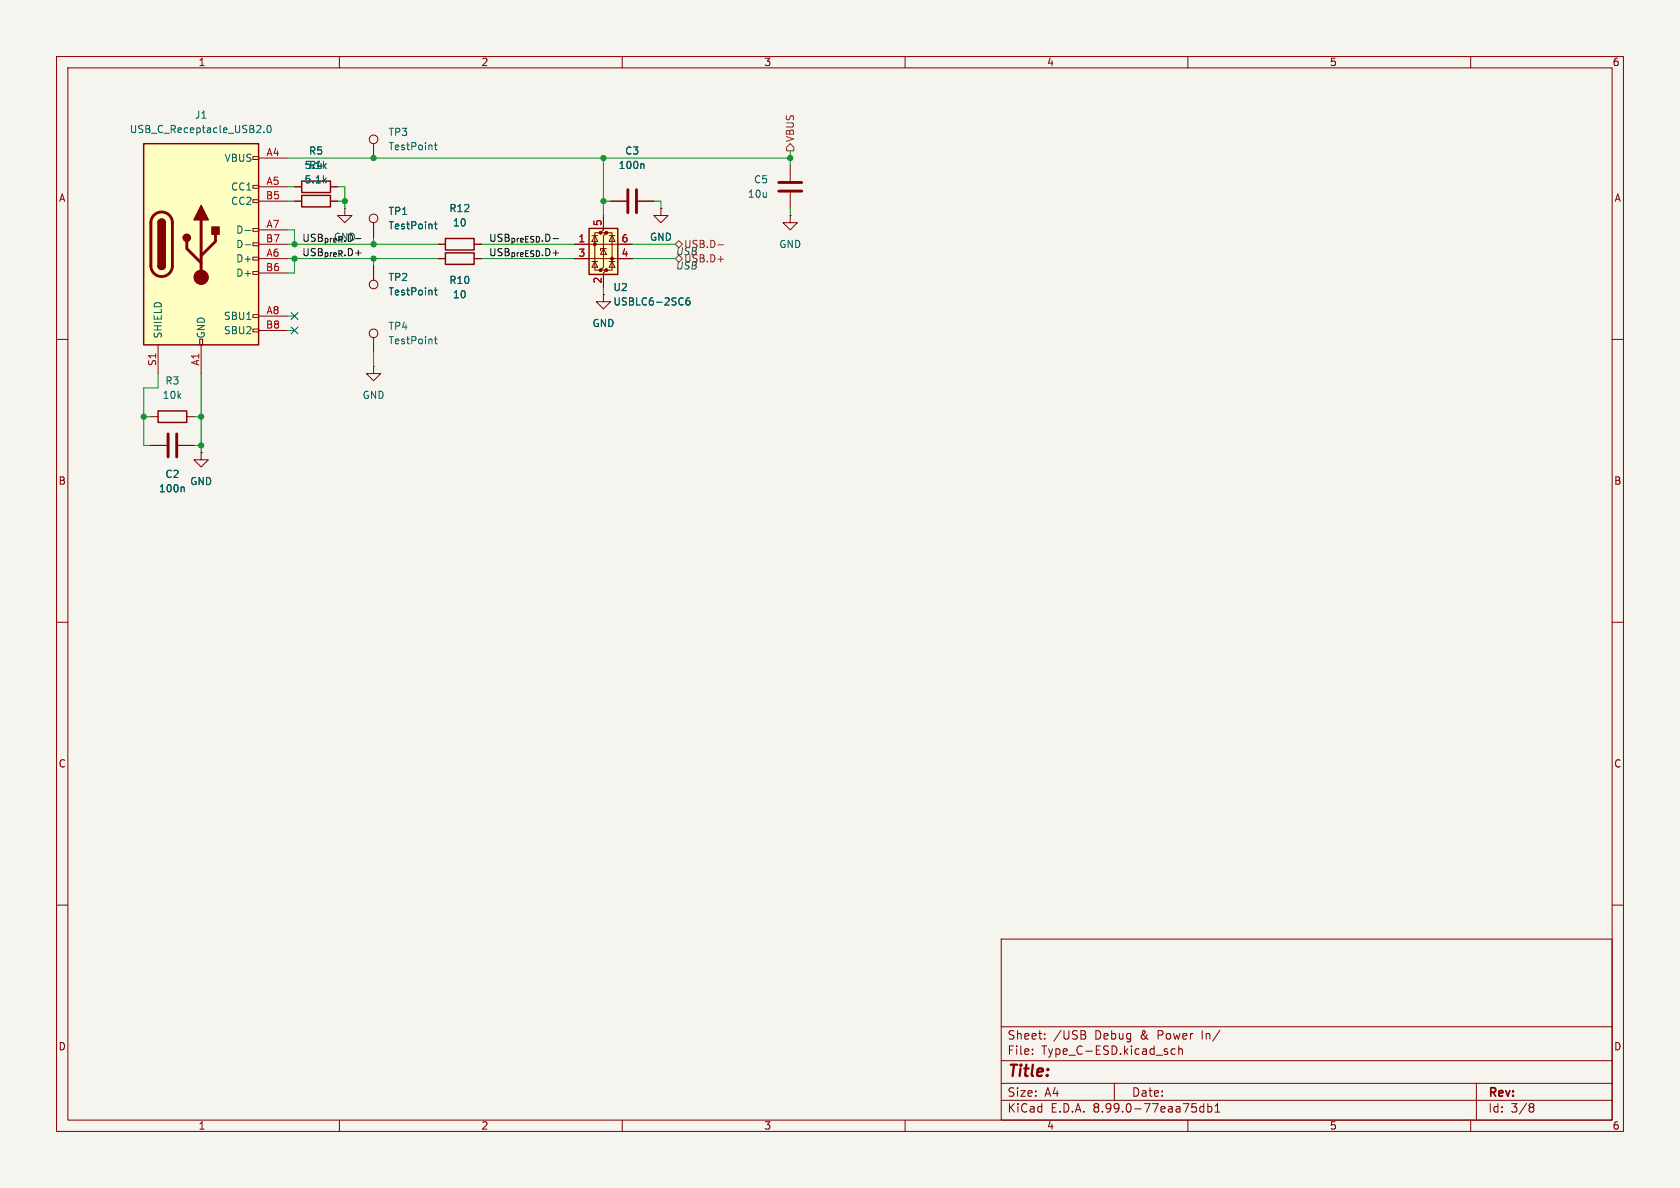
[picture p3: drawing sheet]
<svg xmlns="http://www.w3.org/2000/svg" width="297mm" height="210mm" viewBox="0 0 297 210" stroke-linecap="round" stroke-linejoin="round" font-family="sans-serif">
<path d="M0 0h297v210h-297z" fill="#f5f4ef" stroke="#f5f4ef" stroke-width=".18"/>
<g fill="none" stroke="#840000" stroke-width=".18">
<path d="M10 10h277v190h-277zM12 12h273v186h-273zM60 10v2M110 10v2M160 10v2M210 10v2M260 10v2M52.1 35.6h1.2M52.1 33h1.2M58.4 35.6h1.3M58.4 33h1.3M61 36.8v1.3h-1.3l1.3 1.3 1.2-1.3h-1.2"/>
<path d="M61 36.8h.1M66 25.4v2.5M139.7 38.1v1.3h-1.3l1.3 1.2 1.3-1.2h-1.3M139.7 38.1h.1M10 60h2M106.7 52.1v1.2h1.2l-1.2 1.3-1.3-1.3h1.3M106.7 52.1h.1M285 60h2M10 110h2M285 110h2M10 160h2M285 160h2"/>
<path d="M177 166h108v32h-108zM60 198v2M110 198v2M160 198v2M177 194.5h108M177 191.5h108M177 187.5h108M177 181.5h108M182.5 186.3v.1M182.5 185.5v.1M184.7 183.6v.1M184.7 182.8v.1"/>
<path d="M191.6 182.9a.4 .4 0 0 1 .4 .4 .4 .4 0 0 1-.3 .4M191.7 182.3l.2 .2-.2 .3M197 191.5v3M207.7 185.5l-.4-.1-.3 .3v.4l.2 .2h.5M208.4 185.5l.2-.1 .4 .1v.9M208.4 184.9v1.5M210 198v2M212.8 195.1v1.5M212.8 195.7l-.4-.1-.3 .3v.4l.1 .2h.6M213.5 195.7l.5-.1 .2 .3v.4l-.1 .2h-.6M213.5 195.1v1.5M214.8 195.5l.4-.4v1.5"/>
<path d="M214.8 196.6h.9M260 198v2M261 191.5v6.5M270.6 195.1h.3l.3 .3-.3 .3M270.6 195.7h.3M270.9 195.7l.2 .2 .1 .4-.3 .3h-.3"/>
<circle cx="66" cy="24.6" r=".76"/>
</g>
<path d="M53.3 34.5h5.1v2.1h-5.1zM53.3 32h5.1v2h-5.1z" fill="none" stroke="#840000" stroke-width=".25"/>
<path d="M76.8 25.6h.5M77 25.2v1.1l.3 .2" fill="none" stroke="#006464" stroke-width=".18"/>
<path d="M25.4 25.4h20.3v35.6h-20.3z" fill="#ffffc2"/>
<g fill="none" stroke="#840000" stroke-width=".18">
<path d="M44.7 35.3h1v.5h-1zM44.7 32.8h1v.5h-1zM44.7 27.7h1v.5h-1zM45.7 27.9h5.1M45.7 33h5.1M45.7 35.6h5.1M66 39.4v2.5M107.9 35.6h2.8M112.8 35.6h2.8M139.7 29.2v2.8M139.7 34v2.8M35.3 59.9h.5v1.1h-.5z"/>
<path d="M44.7 58.2h1v.5h-1zM44.7 55.6h1v.5h-1zM44.7 48h1v.5h-1zM44.7 45.5h1v.5h-1zM44.7 42.9h1v.5h-1zM44.7 40.4h1v.5h-1zM45.7 45.7h5.1M45.7 40.6h5.1M45.7 55.9h5.1M45.7 48.3h5.1M45.7 43.2h5.1M45.7 58.4h5.1"/>
<path d="M66 47v2.5M66 59.7v2.5M77.5 45.7h1.2M77.5 43.2h1.2M83.8 45.7h1.3M83.8 43.2h1.3M26.7 73.7h1.2M26.7 78.7h2.8M27.9 61v5M31.5 78.7h2.8M33 73.7h1.3M35.6 61v5"/>
<path d="M35.6 80v1.3h1.2l-1.2 1.3-1.3-1.3h1.3M35.6 80h.1"/>
<circle cx="66" cy="38.6" r=".76"/>
<circle cx="66" cy="58.9" r=".76"/>
<circle cx="66" cy="50.3" r=".76"/>
</g>
<path d="M25.4 25.4h20.3v35.6h-20.3zM27.9 39.4a.64 .64 0 0 1 .7-.7 .64 .64 0 0 1 .6 .7M27.9 47a.64 .64 0 0 0 .7 .6 .64 .64 0 0 0 .6-.6M78.7 42.2h5.1v2h-5.1zM78.7 44.7h5.1v2h-5.1zM27.9 72.6h5.1v2.1h-5.1z" fill="none" stroke="#840000" stroke-width=".25"/>
<path d="M27.2 38a1.9 1.9 0 0 1 2.1-.4 1.9 1.9 0 0 1 1.2 1.8v7.6a1.91 1.91 0 0 1-1.9 1.9 1.91 1.91 0 0 1-1.9-1.9v-7.8l.1-.6zM35.6 38.9v10.1M111 33.5v4.1M112.5 33.5v4.1M137.7 32.3h4M137.7 33.8h4M33 42.7v1.2l2.6 2.6M38.1 41.4v1.3l-2.5 2.5M29.7 76.7v4.1M31.2 76.7v4.1" fill="none" stroke="#840000" stroke-width=".51"/>
<g fill="#840000" stroke="#840000" stroke-width=".25">
<path d="M27.9 47h1.3a.64 .64 0 0 1-.6 .6 .64 .64 0 0 1-.7-.6z"/>
<path d="M27.9 39.4h1.3v7.6h-1.3z"/>
<path d="M28.1 38.9a.64 .64 0 0 1 .7-.1 .64 .64 0 0 1 .4 .6h-1.3z"/>
<path d="M35.6 36.3l1.2 2.6h-2.5z"/>
<path d="M37.5 40.1h1.2v1.3h-1.2z"/>
<circle cx="33" cy="42" r=".63"/>
</g>
<circle cx="35.6" cy="49" r="1.27" fill="#840000" stroke="#840000" stroke-width=".18"/>
<path d="M46.7 23.3v.1M47.3 22.3l.2-.1a.68 .68 0 0 1 .4 .6 .68 .68 0 0 1-.4 .6l-.2-.1-.1-.3zM76.8 39.6h.5M77 39.2v1.1l.3 .2M113.7 28.9l.1 .2v.7M43.3 40.7h1M43.3 43.3h1M76.8 59.9h.5M76.8 51.3h.5M77 50.9v1.1l.3 .1M77 59.5v1.1l.3 .2M32.4 86.1l.2 .2v.6" fill="none" stroke="#006464" stroke-width=".18"/>
<path d="M104.1 40.4h5.1v8.1h-5.1z" fill="#ffffc2"/>
<g fill="#840000" stroke="#840000" stroke-width=".18">
<circle cx="105.2" cy="43.2" r=".25"/>
<circle cx="106.2" cy="47.8" r=".25"/>
<circle cx="106.2" cy="41.1" r=".25"/>
<circle cx="107.2" cy="47.8" r=".25"/>
<circle cx="107.2" cy="41.1" r=".25"/>
<circle cx="108.2" cy="45.7" r=".25"/>
</g>
<g fill="none" stroke="#840000" stroke-width=".18">
<path d="M52.1 33h1.2M52.1 35.6h1.2M58.4 33h1.3M58.4 35.6h1.3M66 39.4v2.5M106.7 38.1v2.5l-.5 .5h1l-.5 .6v5.5l-.5 .6h1l-.5 .5v2.5M107.9 35.6h2.8M112.8 35.6h2.8M116.8 36.8v1.3h1.3l-1.3 1.3-1.2-1.3h1.2M116.8 36.8h.1M66 47v2.5M77.5 45.7h1.2"/>
<path d="M77.5 43.2h1.2M83.8 45.7h1.3M83.8 43.2h1.3M101.6 45.7h10.2M101.6 43.2h10.2M104.6 46.2h1.1M104.6 41.7h1.1M105.2 41.7l.5 1h-1.1zM105.2 46.2l.5 1h-1.1zM106.2 41.1h-1v6.7h1M106.7 43.9l.5 1.1h-1zM106.7 52.1h.1"/>
<path d="M107.2 43.9h-1v.4M107.2 41.1h1v6.7h-1M107.7 46.2h1M107.7 41.7h1M108.2 46.2l.5 1h-1zM108.2 41.7l.5 1h-1zM26.7 78.7h2.8M31.5 78.7h2.8M66 64.8v1.2h1.3l-1.3 1.3-1.2-1.3h1.2M66 64.8h.1M35.6 80h.1"/>
</g>
<path d="M104.1 40.4h5.1v8.1h-5.1z" fill="none" stroke="#840000" stroke-width=".25"/>
<path d="M76.8 39.6h.5M77 39.2v1.1l.3 .2M113.7 28.9l.1 .2v.7M76.8 51.3h.5M77 50.9v1.1l.3 .1M121.9 52.6l-.4 .1a.85 .85 0 0 0 0 1.2l.4-.1 .1-.4-.3-.3-.3 .1-.1 .2M32.4 86.1l.2 .2v.6" fill="none" stroke="#006464" stroke-width=".18"/>
<path d="M139.7 25.4l.6 .6v.7h-1.2v-.7zM119.4 43.2l.6-.7 .6 .7-.6 .6zM119.4 45.7l.6-.6 .6 .6-.6 .7zM126.9 43.3h1M126.9 45.8h1" fill="none" stroke="#725600" stroke-width=".18"/>
<g fill="none" stroke="#009600" stroke-width=".18">
<path d="M50.8 35.6h1.3M50.8 33h1.3M50.8 27.9h88.9M59.7 35.6h1.3M59.7 33h1.3v3.8M106.7 35.6h1.2M106.7 27.9v10.2M115.6 35.6h1.2v1.2M139.7 26.7v2.5M139.7 36.8v1.3M50.8 45.7h26.7M50.8 43.2h26.7"/>
<path d="M50.8 58.4h1.3M50.8 40.6h1.3v2.6M50.8 55.9h1.3M52.1 45.7v2.6h-1.3M66 41.9v1.3M66 45.7v1.3M85.1 45.7h16.5M85.1 43.2h16.5M106.7 50.8v1.3M111.8 45.7h7.6M111.8 43.2h7.6M25.4 73.7h1.3"/>
<path d="M27.9 66v2.6h-2.5v10.1h1.3M34.3 78.7h1.3M34.3 73.7h1.3M35.6 66v14M66 62.2v2.6"/>
</g>
<path d="M51.5 57.8l1.2 1.2M51.5 55.3l1.2 1.2M52.7 57.8l-1.2 1.2M52.7 55.3l-1.2 1.2" fill="none" stroke="#000084" stroke-width=".18"/>
<g fill="#009600" stroke="#009600" stroke-width=".18">
<circle cx="66" cy="45.7" r=".46"/>
<circle cx="35.6" cy="73.7" r=".46"/>
<circle cx="52.1" cy="43.2" r=".46"/>
<circle cx="35.6" cy="78.7" r=".46"/>
<circle cx="25.4" cy="73.7" r=".46"/>
<circle cx="52.1" cy="45.7" r=".46"/>
<circle cx="66" cy="43.2" r=".46"/>
<circle cx="66" cy="27.9" r=".46"/>
<circle cx="106.7" cy="35.6" r=".46"/>
<circle cx="61" cy="35.6" r=".46"/>
<circle cx="106.7" cy="27.9" r=".46"/>
<circle cx="139.7" cy="27.9" r=".46"/>
</g>
<text font-size="2.8" fill="#840000" x="178" y="190.9">Title:</text>
<g font-size="2.1" fill="#840000">
<text x="178" y="184">Sheet:</text>
<text x="186.2" y="184">/USB</text>
<text x="193.6" y="184">Debug</text>
<text x="201.8" y="184">&amp;</text>
<text x="204.9" y="184">Power</text>
<text x="212.9" y="184">In/</text>
<text x="178" y="186.7">File:</text>
<text x="184.1" y="186.7">Type_C-ESD.kicad_sch</text>
<text x="178" y="196.9">KiCad</text>
<text x="178" y="194.1">Size:</text>
<text x="184.7" y="194.1">A4</text>
<text x="185.7" y="196.9">E.D.A.</text>
<text x="193.3" y="196.9">8.99.0-77eaa75db1</text>
<text x="200" y="194.1">Date:</text>
<text x="263" y="194.3">Rev:</text>
<text x="263" y="196.9">Id:</text>
<text x="267.1" y="196.9">3/8</text>
</g>
<g font-size="1.8" fill="#840000">
<text x="35" y="11.9">1</text>
<text x="85" y="11.9">2</text>
<text x="135" y="11.9">3</text>
<text x="185" y="11.9">4</text>
<text x="235" y="11.9">5</text>
<text x="285" y="11.9">6</text>
<text x="10.3" y="35.9">A</text>
<text x="285.3" y="35.9">A</text>
<text x="10.3" y="85.9">B</text>
<text x="285.3" y="85.9">B</text>
<text x="10.3" y="135.9">C</text>
<text x="285.3" y="135.9">C</text>
<text x="10.3" y="185.9">D</text>
<text x="285.3" y="185.9">D</text>
<text x="35" y="199.9">1</text>
<text x="85" y="199.9">2</text>
<text x="135" y="199.9">3</text>
<text x="185" y="199.9">4</text>
<text x="235" y="199.9">5</text>
<text x="285" y="199.9">6</text>
</g>
<g font-size="1.8" fill="#006464">
<text x="22.8" y="23.7">USB_C_Receptacle_USB2.0</text>
<text x="34.4" y="21.2">J1</text>
<text x="39.6" y="28.8">VBUS</text>
<text x="54.5" y="27.5">R5</text>
<text x="68.6" y="24.2">TP3</text>
<text x="68.6" y="26.8">TestPoint</text>
<text x="110.4" y="27.5">C3</text>
<text x="40.8" y="33.9">CC1</text>
<text x="53.8" y="32.6">5.1k</text>
<text x="53.8" y="30.1">5.1k</text>
<text x="54.5" y="30.1">R4</text>
<text x="109.3" y="30.1">100n</text>
<text x="132.1" y="35.2">10u</text>
<text x="133.2" y="32.6">C5</text>
<text x="40.8" y="36.4">CC2</text>
<text x="41.7" y="41.5">D-</text>
<text x="68.6" y="38.2">TP1</text>
<text x="68.6" y="40.7">TestPoint</text>
<text x="79.3" y="37.7">R12</text>
<text x="80" y="40.2">10</text>
<text x="41.7" y="46.6">D+</text>
<text x="41.7" y="44">D-</text>
<text x="114.8" y="42.8">GND</text>
<text x="137.7" y="44">GND</text>
<text x="41.7" y="49.1">D+</text>
<text x="68.6" y="49.9">TP2</text>
<text x="68.6" y="52.4">TestPoint</text>
<text x="79.3" y="50.4">R10</text>
<text x="80" y="52.9">10</text>
<text x="108.3" y="51.7">U2</text>
<text x="28.8" y="59.9" transform="rotate(-90 28.8 59.9)">SHIELD</text>
<text x="36.4" y="59.9" transform="rotate(-90 36.4 59.9)">GND</text>
<text x="39.5" y="56.7">SBU1</text>
<text x="39.5" y="59.3">SBU2</text>
<text x="68.6" y="58.5">TP4</text>
<text x="104.6" y="58">GND</text>
<text x="108.3" y="54.2">USBLC6-2SC6</text>
<text x="68.6" y="61.1">TestPoint</text>
<text x="28.7" y="70.7">10k</text>
<text x="29.1" y="68.2">R3</text>
<text x="64" y="70.7">GND</text>
<text x="28" y="87.2">100n</text>
<text x="29.1" y="84.7">C2</text>
<text x="33.5" y="86">GND</text>
</g>
<g font-size="1.8" fill="#a90000">
<text x="47" y="27.7">A4</text>
<text x="46.9" y="35.3">B5</text>
<text x="47" y="32.8">A5</text>
<text x="47" y="40.4">A7</text>
<text x="106.4" y="40.1" transform="rotate(-90 106.4 40.1)">5</text>
<text x="46.9" y="42.9">B7</text>
<text x="47" y="45.5">A6</text>
<text x="102.2" y="42.9">1</text>
<text x="102.2" y="45.5">3</text>
<text x="109.8" y="45.5">4</text>
<text x="109.8" y="42.9">6</text>
<text x="46.9" y="48">B6</text>
<text x="106.4" y="50.2" transform="rotate(-90 106.4 50.2)">2</text>
<text x="46.9" y="58.2">B8</text>
<text x="47" y="55.6">A8</text>
<text x="27.7" y="64.8" transform="rotate(-90 27.7 64.8)">S1</text>
<text x="35.3" y="64.8" transform="rotate(-90 35.3 64.8)">A1</text>
</g>
<g font-size="1.8" fill="#725600">
<text x="140.6" y="25.2" transform="rotate(-90 140.6 25.2)">VBUS</text>
<text x="119.4" y="45.3">USB</text>
<text x="120.8" y="44">USB.D-</text>
<text x="120.8" y="46.6">USB.D+</text>
</g>
<g font-size="1.8" fill="#0f0f0f">
<text x="53.3" y="42.8">USB_{preR}.D-</text>
<text x="53.3" y="45.4">USB_{preR}.D+</text>
<text x="58.9" y="42.8">GND</text>
<text x="86.4" y="45.4">USB_{preESD}.D+ 3</text>
<text x="86.4" y="42.8">USB_{preESD}.D-</text>
</g>
<text font-size="1.8" fill="#484848" x="119.4" y="47.9">USB</text>
</svg>
